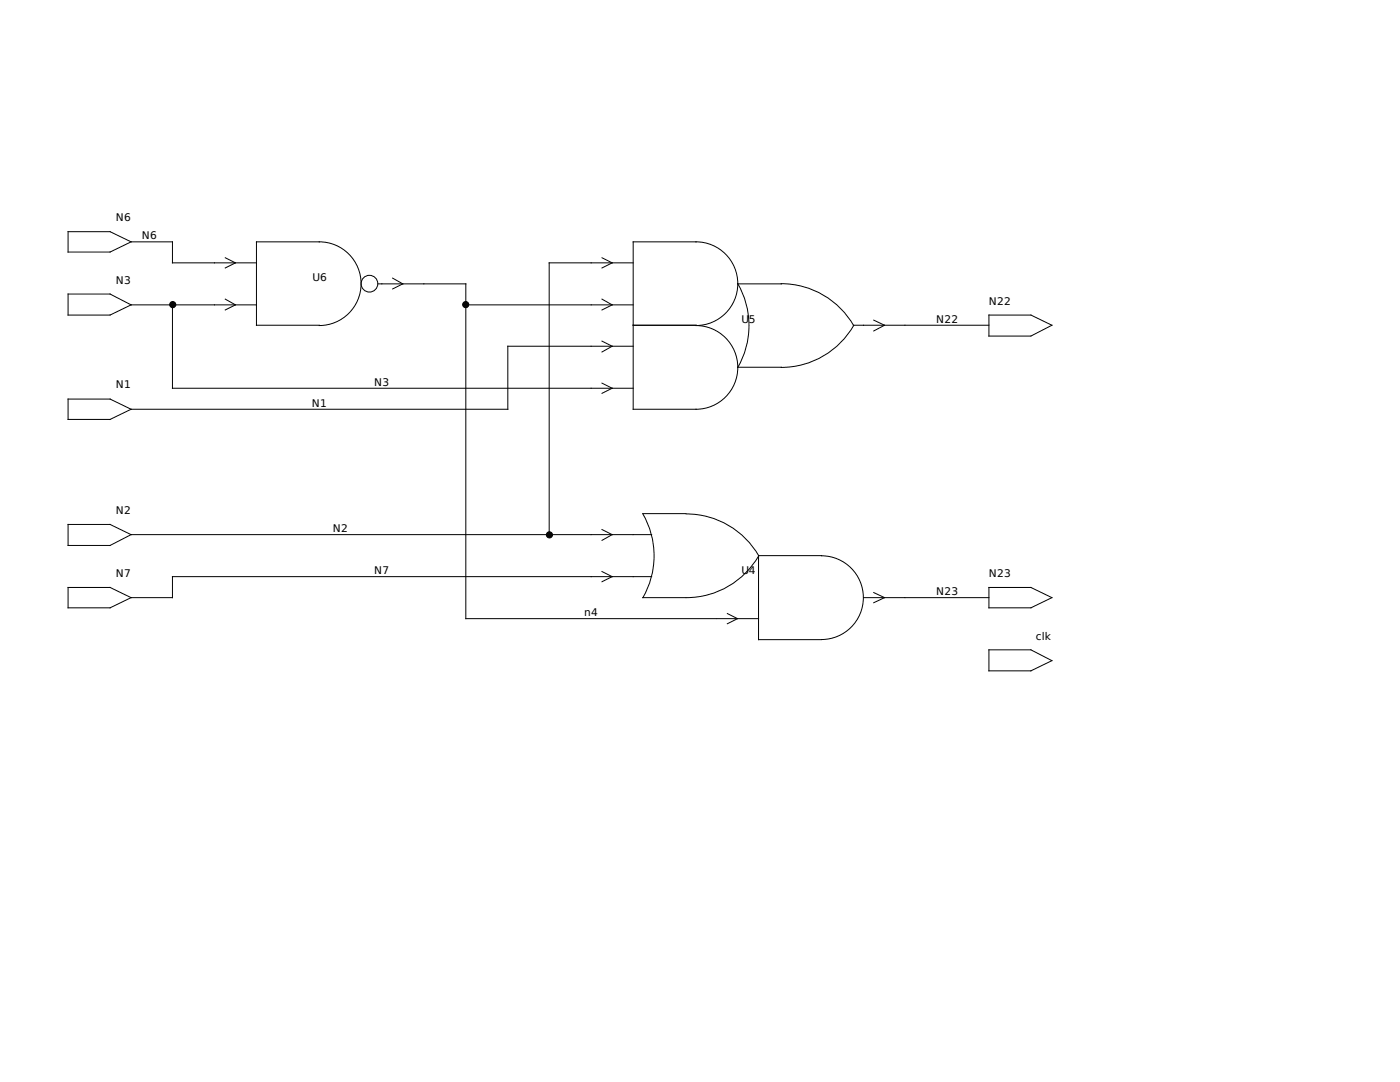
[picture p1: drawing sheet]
<svg xmlns="http://www.w3.org/2000/svg" width="279mm" height="216mm" viewBox="0 0 279 216" stroke-linecap="round" stroke-linejoin="round" font-family="sans-serif">
<g fill="none" stroke="#000" stroke-width=".2">
<path d="M13.6 46.2h8.4l4.2 2.1-4.2 2h-8.4zM13.6 58.7h8.4l4.2 2.1-4.2 2.1h-8.4zM26.2 48.3h8.2v4.2h16.8M45 51.4l2 1.1-2 1M45 59.7l2 1.1-2 1M63.7 48.3a8.4 8.4 0 0 1 8.4 8.3 8.4 8.4 0 0 1-8.4 8.4M63.8 48.3h-12.6v16.6h12.6M75.4 56.6h17.6v66.8h50M78.4 55.5l2 1.1-2 1.1M120.1 51.4l2.1 1.1-2.1 1M120.1 59.7l2.1 1.1-2.1 1M126.4 52.5h-16.8v54.2"/>
<path d="M138.9 48.3a8.4 8.4 0 0 1 8.3 8.3 8.4 8.4 0 0 1-8.3 8.4 8.4 8.4 0 0 1 8.3 8.3 8.4 8.4 0 0 1-8.3 8.4M138.9 48.3h-12.5v33.4h12.5M147.2 56.6h8.8M147.2 56.6a16.7 16.7 0 0 1 0 16.7M155.9 56.6a16.7 16.7 0 0 1 14.5 8.4 16.7 16.7 0 0 1-14.5 8.3M13.6 79.6h8.4l4.2 2.1-4.2 2h-8.4zM26.2 60.8h25M34.4 60.8v16.7h92M93 60.8h33.4M120.1 68.1l2.1 1-2.1 1.1M120.1 76.5l2.1 1-2.1 1M126.4 64.9h12.5"/>
<path d="M126.4 69.1h-25.1v12.6h-75.1M147.2 73.3h8.8M170.3 64.9h27.1M174.4 63.9l2.1 1-2.1 1.1M197.4 62.9h8.3l4.2 2-4.2 2.2h-8.3zM13.6 104.6h8.4l4.2 2.1-4.2 2.1h-8.4zM13.6 117.2h8.4l4.2 2.1-4.2 2h-8.4zM26.2 106.7h103.8M120.1 105.7l2.1 1-2.1 1.1M120.1 114l2.1 1.1-2.1 1M128.3 102.5h8.6M128.3 102.5a16.7 16.7 0 0 1 0 16.8h8.6"/>
<path d="M130 115.1h-95.6v4.2h-8.2M137 102.5a16.7 16.7 0 0 1 14.4 8.4 16.7 16.7 0 0 1-14.4 8.4M164 110.9h-12.6v16.7h12.5a8.4 8.4 0 0 0 8.4-8.3 8.4 8.4 0 0 0-8.4-8.4M172.3 119.3h25.1M174.4 118.2l2.1 1.1-2.1 1M197.4 117.2h8.3l4.2 2.1-4.2 2h-8.3zM143.1 123.4h8.3M145.2 122.4l2 1-2 1.1M197.4 129.7h8.3l4.2 2.1-4.2 2.1h-8.3z"/>
<circle cx="73.7" cy="56.6" r="1.67"/>
</g>
<g fill="#000" stroke="#000" stroke-width=".2">
<circle cx="34.5" cy="60.8" r=".61"/>
<circle cx="92.9" cy="60.8" r=".61"/>
<circle cx="109.7" cy="106.7" r=".61"/>
</g>
<g font-size="2.1">
<text x="23.1" y="44.1">N6</text>
<text x="28.3" y="47.8">N6</text>
<text x="23.1" y="56.6">N3</text>
<text x="62.4" y="56.1">U6</text>
<text x="148" y="64.5">U5</text>
<text x="186.8" y="64.5">N22</text>
<text x="197.4" y="60.8">N22</text>
<text x="23.1" y="77.5">N1</text>
<text x="74.7" y="77">N3</text>
<text x="62.2" y="81.2">N1</text>
<text x="23.1" y="102.5">N2</text>
<text x="66.4" y="106.2">N2</text>
<text x="23.1" y="115.1">N7</text>
<text x="74.7" y="114.6">N7</text>
<text x="148" y="114.6">U4</text>
<text x="186.8" y="118.7">N23</text>
<text x="197.4" y="115.1">N23</text>
<text x="116.6" y="122.9">n4</text>
<text x="206.8" y="127.6">clk</text>
</g>
</svg>
